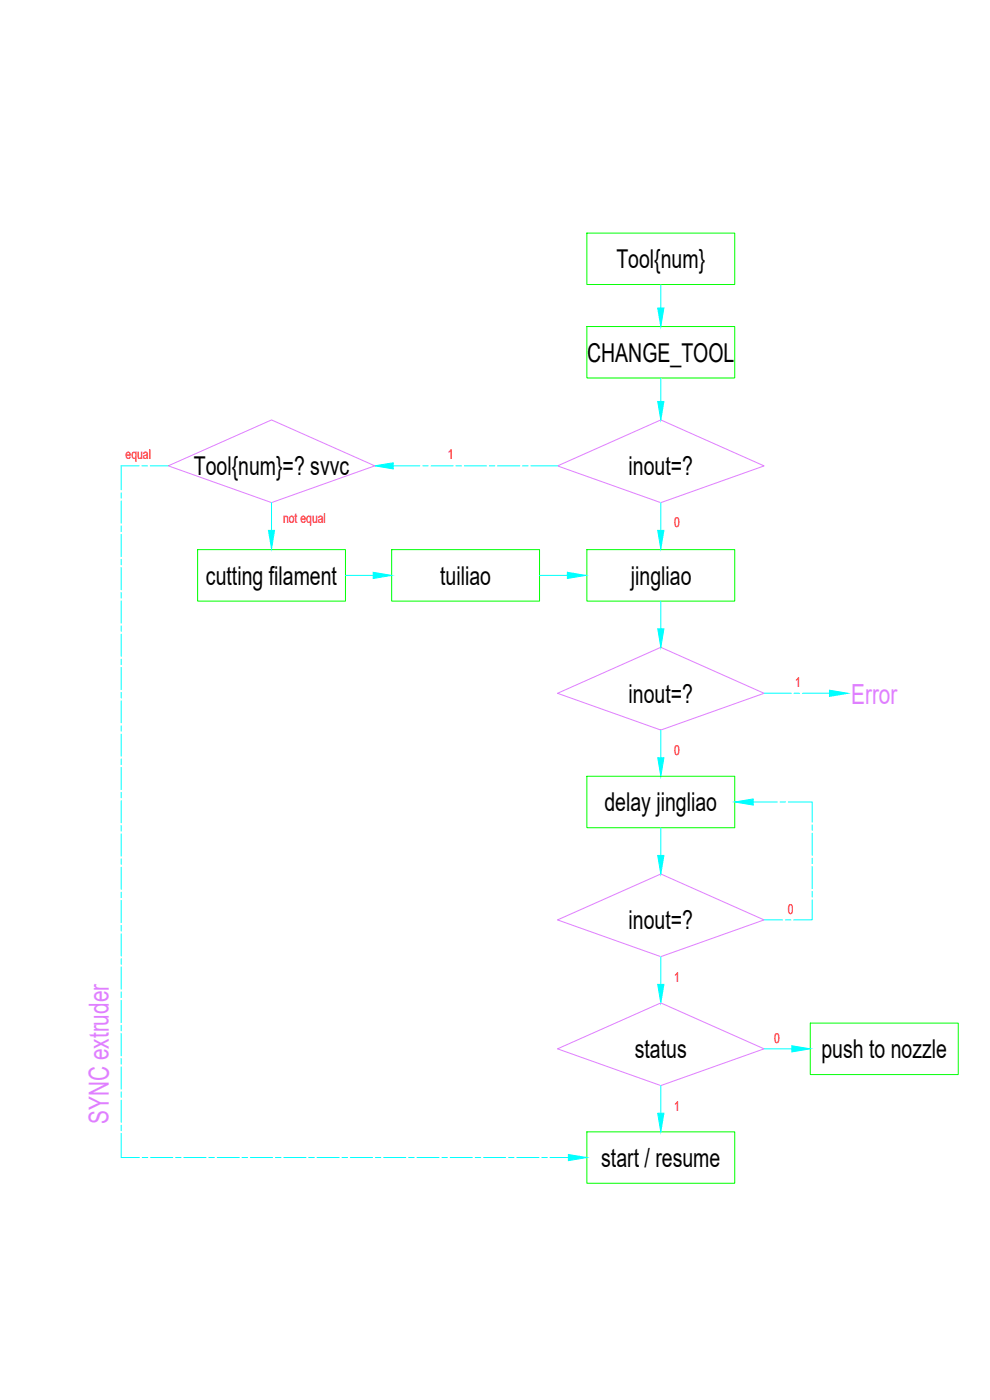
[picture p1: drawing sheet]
<svg xmlns="http://www.w3.org/2000/svg" width="297mm" height="420mm" viewBox="0 0 297 420" stroke-linecap="round" stroke-linejoin="round" font-family="sans-serif">
<path d="M176.1 70h44.4v15.4h-44.4zM176.1 98h44.4v15.4h-44.4zM59.3 165h44.4v15.4h-44.4zM117.5 165h44.4v15.4h-44.4zM176.1 165h44.4v15.4h-44.4zM176.1 233h44.4v15.4h-44.4zM243.1 307h44.4v15.5h-44.4zM176.1 339.7h44.4v15.4h-44.4z" fill="none" stroke="#0f0" stroke-width=".3"/>
<g fill="#0ff" stroke="#0ff" stroke-width=".3">
<path d="M197.3 92.4h1.9l-.9 5.6z"/>
<path d="M197.3 120.5h1.9l-.9 5.5z"/>
<path d="M112.4 139.8l5.6-.9v1.8z"/>
<path d="M197.3 188.7h1.9l-.9 5.6z"/>
<path d="M197.3 227.4h1.9l-.9 5.6z"/>
<path d="M197.3 295.4h1.9l-.9 5.6z"/>
<path d="M197.3 256.7h1.9l-.9 5.6z"/>
<path d="M220.5 240.7l5.5-.9v1.8z"/>
<path d="M248.9 207.1l5.5 1-5.5 .9z"/>
<path d="M197.3 159.2h1.9l-.9 5.5z"/>
<path d="M170.5 346.5l5.6 .9-5.6 .9z"/>
<path d="M80.5 159.2h1.9l-.9 5.5z"/>
<path d="M112 171.7l5.5 1-5.5 .9z"/>
<path d="M170.2 171.7l5.6 1-5.6 .9z"/>
<path d="M197.3 334.1h1.9l-.9 5.6z"/>
<path d="M237.6 313.8l5.5 1-5.5 .9z"/>
</g>
<g fill="none" stroke="#0ff" stroke-width=".3">
<path d="M198.3 85.4v7M198.3 113.4v7.1M41.8 139.8h-5.4v7.2M42.6 139.8h1.7M45.1 139.8h5.4M118 139.8h8M126.8 139.8h1.7M129.3 139.8h6.7M136.8 139.8h1.7M139.3 139.8h6.7M146.8 139.8h1.7M149.3 139.8h6.7"/>
<path d="M156.8 139.8h1.7M159.3 139.8h8M36.4 147.9v1.6M36.4 150.4v6.6M36.4 157.9v1.6M81.5 150.8v8.4M198.3 150.9v8.3M36.4 160.4v6.6M36.4 167.9v1.6M36.4 170.3v6.7M36.4 177.8v1.7M103.7 172.7h8.3"/>
<path d="M161.9 172.7h8.3M36.4 180.3v6.7M36.4 187.8v1.7M36.4 190.3v6.7M36.4 197.8v1.7M198.3 180.4v8.3M36.4 200.3v6.7M36.4 207.8v1.7M36.4 210.3v6.7M36.4 217.8v1.7M198.3 219.1v8.3M229.3 208.1h8.1"/>
<path d="M238.2 208.1h1.7M240.7 208.1h8.2M36.4 220.3v6.6M36.4 227.8v1.6M36.4 230.3v6.6M36.4 237.8v1.6M36.4 240.3v6.6M36.4 247.8v1.6M36.4 250.3v6.6M36.4 257.7v1.7M198.3 248.4v8.3M226 240.7h7.2"/>
<path d="M234 240.7h1.7M236.5 240.7h7.2v6M243.7 247.6v1.6M243.7 250.1v6.6M243.7 257.6v1.6M36.4 260.2v6.7M36.4 267.7v1.7M36.4 270.2v6.7M36.4 277.7v1.7M229.3 276.1h5.5M235.6 276.1h1.7M243.7 270v6.1h-5.6"/>
<path d="M243.7 260.1v6.6M243.7 267.5v1.7M36.4 280.2v6.7M36.4 287.7v1.7M36.4 290.2v6.7M36.4 297.7v1.7M198.3 287.1v8.3M36.4 300.2v6.7M36.4 307.7v1.7M36.4 310.2v6.7M36.4 317.7v1.7M229.3 314.8h8.3"/>
<path d="M36.4 320.2v6.7M36.4 327.7v1.7M36.4 330.2v6.6M36.4 337.7v1.6M198.3 325.8v8.3M36.4 340.2v7.2h5.4M42.7 347.4h1.6M45.2 347.4h6.6M52.7 347.4h1.6M55.2 347.4h6.6M62.7 347.4h1.6M65.2 347.4h6.6"/>
<path d="M72.6 347.4h1.7M75.1 347.4h6.7M82.6 347.4h1.7M85.1 347.4h6.7M92.6 347.4h1.7M95.1 347.4h6.7M102.6 347.4h1.7M105.1 347.4h6.7M112.6 347.4h1.7M115.1 347.4h6.7M122.6 347.4h1.7M125.1 347.4h6.6"/>
<path d="M132.6 347.4h1.6M135.1 347.4h6.6M142.6 347.4h1.6M145.1 347.4h6.6M152.6 347.4h1.6M155.1 347.4h6.6M162.6 347.4h1.6M165.1 347.4h5.4"/>
</g>
<path d="M50.5 139.8l31-13.8 31 13.8-31 11zM167.3 139.8l31-13.8 31 13.8-31 11.1zM167.3 208.1l31-13.8 31 13.8-31 11zM167.3 276.1l31-13.8 31 13.8-31 11zM167.3 314.8l31-13.8 31 13.8-31 11z" fill="none" stroke="#df7fff" stroke-width=".3"/>
<g font-size="8.3" fill="#df7fff">
<text x="255.4" y="211.3">Error</text>
<text x="32.7" y="337.2" transform="rotate(-90 32.7 337.2)">SYNC extruder</text>
</g>
<g font-size="7.8">
<text x="184.9" y="80.5">Tool{num}</text>
<text x="176.2" y="108.5">CHANGE_TOOL</text>
<text x="58.1" y="142.6">Tool{num}=? svvc</text>
<text x="188.6" y="142.6">inout=?</text>
<text x="61.8" y="175.5">cutting filament</text>
<text x="132.1" y="175.5">tuiliao</text>
<text x="189.3" y="175.5">jingliao</text>
<text x="188.6" y="210.9">inout=?</text>
<text x="181.4" y="243.5">delay jingliao</text>
<text x="188.6" y="278.9">inout=?</text>
<text x="190.5" y="317.6">status</text>
<text x="246.5" y="317.6">push to nozzle</text>
<text x="180.4" y="350.2">start / resume</text>
</g>
<g font-size="4.2" fill="#f00">
<text x="37.7" y="137.8">equal</text>
<text x="134.4" y="137.8">1</text>
<text x="84.9" y="156.9">not equal</text>
<text x="202.3" y="158.1">0</text>
<text x="238.6" y="206.3">1</text>
<text x="202.3" y="226.6">0</text>
<text x="236.4" y="274.4">0</text>
<text x="202.3" y="294.6">1</text>
<text x="232.3" y="313.1">0</text>
<text x="202.3" y="333.3">1</text>
</g>
</svg>
